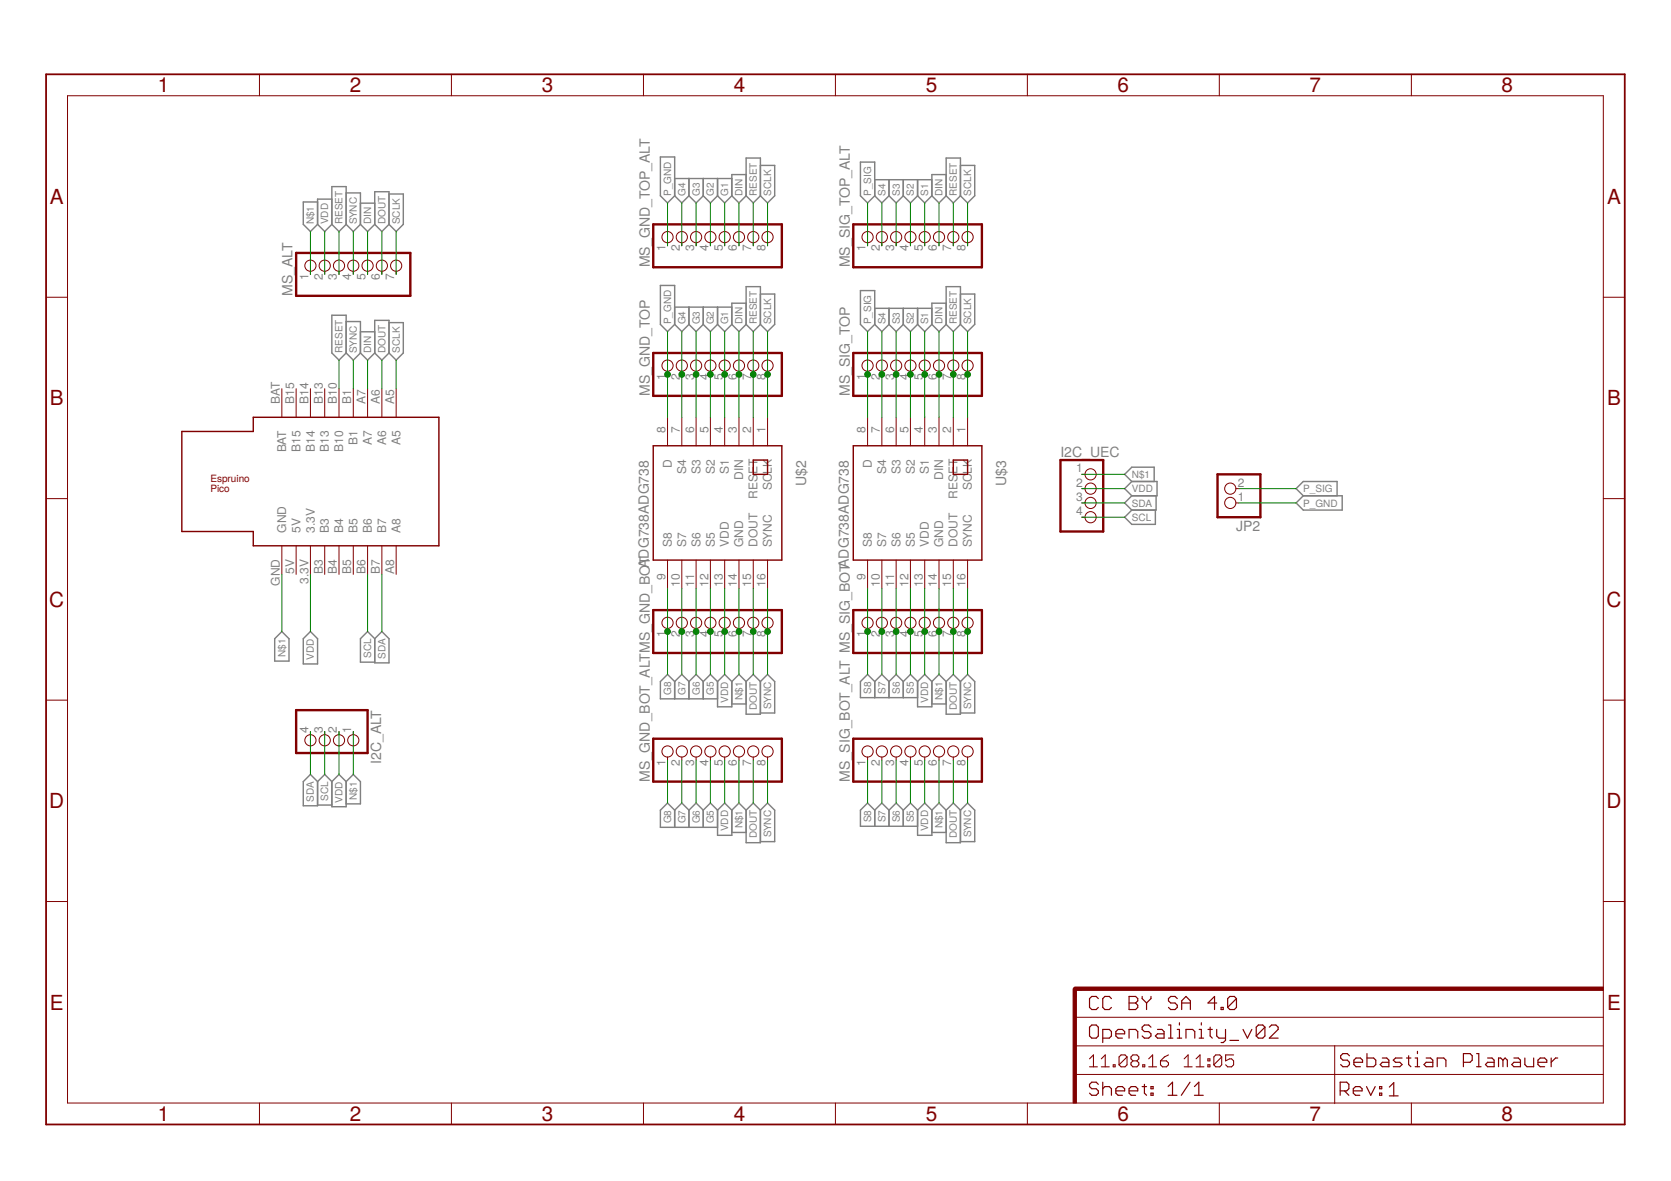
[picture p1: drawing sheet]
<?xml version="1.0" encoding="utf-8"?>
<!DOCTYPE eagle SYSTEM "eagle.dtd">
<!--
CNAME: CC BY SA 4.0
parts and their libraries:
SparkFun-Aesthetics: Licensing: Creative Commons ShareAlike 4.0 International - https://creativecommons.org/licenses/by-sa/4.0
-->
<eagle version="7.5.0">
<drawing>
<settings>
<setting alwaysvectorfont="no"/>
<setting verticaltext="up"/>
</settings>
<grid distance="0.1" unitdist="inch" unit="inch" style="lines" multiple="1" display="no" altdistance="0.01" altunitdist="inch" altunit="inch"/>
<schematic xreflabel="%F%N/%S.%C%R" xrefpart="/%S.%C%R">
<libraries>
<library name="espruino_pico">
<symbols>
<symbol name="ESPRUINO_PICO_0.1">
<pin name="BAT" x="-12.7" y="17.78" length="middle" rot="R270"/>
<pin name="B15" x="-10.16" y="17.78" length="middle" rot="R270"/>
<pin name="B14" x="-7.62" y="17.78" length="middle" rot="R270"/>
<pin name="B13" x="-5.08" y="17.78" length="middle" rot="R270"/>
<pin name="B10" x="-2.54" y="17.78" length="middle" rot="R270"/>
<pin name="B1" x="0" y="17.78" length="middle" rot="R270"/>
<pin name="A7" x="2.54" y="17.78" length="middle" rot="R270"/>
<pin name="A6" x="5.08" y="17.78" length="middle" rot="R270"/>
<pin name="A5" x="7.62" y="17.78" length="middle" rot="R270"/>
<pin name="A8" x="7.62" y="-15.24" length="middle" rot="R90"/>
<pin name="B7" x="5.08" y="-15.24" length="middle" rot="R90"/>
<pin name="B6" x="2.54" y="-15.24" length="middle" rot="R90"/>
<pin name="B5" x="0" y="-15.24" length="middle" rot="R90"/>
<pin name="B4" x="-2.54" y="-15.24" length="middle" rot="R90"/>
<pin name="B3" x="-5.08" y="-15.24" length="middle" rot="R90"/>
<pin name="3.3V" x="-7.62" y="-15.24" length="middle" rot="R90"/>
<pin name="5V" x="-10.16" y="-15.24" length="middle" rot="R90"/>
<pin name="GND" x="-12.7" y="-15.24" length="middle" rot="R90"/>
<wire x1="-17.78" y1="12.7" x2="15.24" y2="12.7" width="0.254" layer="94"/>
<wire x1="15.24" y1="12.7" x2="15.24" y2="-10.16" width="0.254" layer="94"/>
<wire x1="15.24" y1="-10.16" x2="-17.78" y2="-10.16" width="0.254" layer="94"/>
<wire x1="-17.78" y1="-10.16" x2="-17.78" y2="-7.62" width="0.254" layer="94"/>
<wire x1="-17.78" y1="-7.62" x2="-30.48" y2="-7.62" width="0.254" layer="94"/>
<wire x1="-30.48" y1="-7.62" x2="-30.48" y2="10.16" width="0.254" layer="94"/>
<wire x1="-30.48" y1="10.16" x2="-17.78" y2="10.16" width="0.254" layer="94"/>
<wire x1="-17.78" y1="10.16" x2="-17.78" y2="12.7" width="0.254" layer="94"/>
<text x="-25.4" y="2.54" size="1.27" layer="94" rot="MR180">Espruino
Pico</text>
</symbol>
</symbols>
<devicesets>
<deviceset name="ESPRUINO_PICO_0.1">
<gates>
<gate name="G$1" symbol="ESPRUINO_PICO_0.1" x="0" y="-2.54"/>
</gates>
<devices>
<device name="" package="ESPRUINO_PICO_0.1">
<connects>
<connect gate="G$1" pin="3.3V" pad="3.3V"/>
<connect gate="G$1" pin="5V" pad="5V"/>
<connect gate="G$1" pin="A5" pad="A5"/>
<connect gate="G$1" pin="A6" pad="A6"/>
<connect gate="G$1" pin="A7" pad="A7"/>
<connect gate="G$1" pin="A8" pad="A8"/>
<connect gate="G$1" pin="B1" pad="B1"/>
<connect gate="G$1" pin="B10" pad="B10"/>
<connect gate="G$1" pin="B13" pad="B13"/>
<connect gate="G$1" pin="B14" pad="B14"/>
<connect gate="G$1" pin="B15" pad="B15"/>
<connect gate="G$1" pin="B3" pad="B3"/>
<connect gate="G$1" pin="B4" pad="B4"/>
<connect gate="G$1" pin="B5" pad="B5"/>
<connect gate="G$1" pin="B6" pad="B6"/>
<connect gate="G$1" pin="B7" pad="B7"/>
<connect gate="G$1" pin="BAT" pad="BAT"/>
<connect gate="G$1" pin="GND" pad="GND"/>
</connects>
<technologies>
<technology name=""/>
</technologies>
</device>
</devices>
</deviceset>
</devicesets>
</library>
<library name="SparkFun-Aesthetics">
<symbols>
<symbol name="FR-A4L">
<rectangle x1="178.7652" y1="0" x2="179.3748" y2="20.32" layer="94"/>
<rectangle x1="225.7552" y1="-26.67" x2="226.3648" y2="67.31" layer="94" rot="R90"/>
<wire x1="225.29" y1="-0.1" x2="225.29" y2="5.08" width="0.1016" layer="94"/>
<wire x1="225.29" y1="5.08" x2="273.05" y2="5.08" width="0.1016" layer="94"/>
<wire x1="225.29" y1="5.08" x2="179.07" y2="5.08" width="0.1016" layer="94"/>
<wire x1="179.07" y1="10.16" x2="225.29" y2="10.16" width="0.1016" layer="94"/>
<wire x1="225.29" y1="10.16" x2="273.05" y2="10.16" width="0.1016" layer="94"/>
<wire x1="179.07" y1="15.24" x2="273.05" y2="15.24" width="0.1016" layer="94"/>
<wire x1="225.29" y1="5.08" x2="225.29" y2="10.16" width="0.1016" layer="94"/>
<wire x1="179.07" y1="19.05" x2="179.07" y2="20.32" width="0.6096" layer="94"/>
<wire x1="179.07" y1="20.32" x2="180.34" y2="20.32" width="0.6096" layer="94"/>
<text x="181.61" y="11.43" size="2.54" layer="94" font="vector">&gt;DRAWING_NAME</text>
<text x="181.61" y="6.35" size="2.286" layer="94" font="vector">&gt;LAST_DATE_TIME</text>
<text x="195.58" y="1.27" size="2.54" layer="94" font="vector">&gt;SHEET</text>
<text x="181.61" y="1.27" size="2.54" layer="94" font="vector">Sheet:</text>
<text x="181.61" y="16.51" size="2.54" layer="94" font="vector">&gt;CNAME</text>
<text x="226.16" y="1.27" size="2.54" layer="94" font="vector">Rev:</text>
<text x="226.26" y="6.35" size="2.54" layer="94" font="vector">&gt;DESIGNER</text>
<text x="234.92" y="1.17" size="2.54" layer="94" font="vector">&gt;CREVISION</text>
<frame x1="-3.81" y1="-3.81" x2="276.86" y2="182.88" columns="8" rows="5" layer="94"/>
</symbol>
</symbols>
<devicesets>
<deviceset name="FRAME-A4L" prefix="FRAME">
<gates>
<gate name="G$1" symbol="FR-A4L" x="0" y="0"/>
</gates>
<devices>
<device name="">
<technologies>
<technology name=""/>
</technologies>
</device>
</devices>
</deviceset>
</devicesets>
</library>
<library name="pinhead">
<symbols>
<symbol name="PINHD8">
<wire x1="-6.35" y1="-10.16" x2="1.27" y2="-10.16" width="0.4064" layer="94"/>
<wire x1="1.27" y1="-10.16" x2="1.27" y2="12.7" width="0.4064" layer="94"/>
<wire x1="1.27" y1="12.7" x2="-6.35" y2="12.7" width="0.4064" layer="94"/>
<wire x1="-6.35" y1="12.7" x2="-6.35" y2="-10.16" width="0.4064" layer="94"/>
<text x="-6.35" y="13.335" size="1.778" layer="95">&gt;NAME</text>
<text x="-6.35" y="-12.7" size="1.778" layer="96">&gt;VALUE</text>
<pin name="1" x="-2.54" y="10.16" visible="pad" length="short" direction="pas" function="dot"/>
<pin name="2" x="-2.54" y="7.62" visible="pad" length="short" direction="pas" function="dot"/>
<pin name="3" x="-2.54" y="5.08" visible="pad" length="short" direction="pas" function="dot"/>
<pin name="4" x="-2.54" y="2.54" visible="pad" length="short" direction="pas" function="dot"/>
<pin name="5" x="-2.54" y="0" visible="pad" length="short" direction="pas" function="dot"/>
<pin name="6" x="-2.54" y="-2.54" visible="pad" length="short" direction="pas" function="dot"/>
<pin name="7" x="-2.54" y="-5.08" visible="pad" length="short" direction="pas" function="dot"/>
<pin name="8" x="-2.54" y="-7.62" visible="pad" length="short" direction="pas" function="dot"/>
</symbol>
<symbol name="PINHD4">
<wire x1="-6.35" y1="-5.08" x2="1.27" y2="-5.08" width="0.4064" layer="94"/>
<wire x1="1.27" y1="-5.08" x2="1.27" y2="7.62" width="0.4064" layer="94"/>
<wire x1="1.27" y1="7.62" x2="-6.35" y2="7.62" width="0.4064" layer="94"/>
<wire x1="-6.35" y1="7.62" x2="-6.35" y2="-5.08" width="0.4064" layer="94"/>
<text x="-6.35" y="8.255" size="1.778" layer="95">&gt;NAME</text>
<text x="-6.35" y="-7.62" size="1.778" layer="96">&gt;VALUE</text>
<pin name="1" x="-2.54" y="5.08" visible="pad" length="short" direction="pas" function="dot"/>
<pin name="2" x="-2.54" y="2.54" visible="pad" length="short" direction="pas" function="dot"/>
<pin name="3" x="-2.54" y="0" visible="pad" length="short" direction="pas" function="dot"/>
<pin name="4" x="-2.54" y="-2.54" visible="pad" length="short" direction="pas" function="dot"/>
</symbol>
<symbol name="PINHD7">
<wire x1="-6.35" y1="-10.16" x2="1.27" y2="-10.16" width="0.4064" layer="94"/>
<wire x1="1.27" y1="-10.16" x2="1.27" y2="10.16" width="0.4064" layer="94"/>
<wire x1="1.27" y1="10.16" x2="-6.35" y2="10.16" width="0.4064" layer="94"/>
<wire x1="-6.35" y1="10.16" x2="-6.35" y2="-10.16" width="0.4064" layer="94"/>
<text x="-6.35" y="10.795" size="1.778" layer="95">&gt;NAME</text>
<text x="-6.35" y="-12.7" size="1.778" layer="96">&gt;VALUE</text>
<pin name="1" x="-2.54" y="7.62" visible="pad" length="short" direction="pas" function="dot"/>
<pin name="2" x="-2.54" y="5.08" visible="pad" length="short" direction="pas" function="dot"/>
<pin name="3" x="-2.54" y="2.54" visible="pad" length="short" direction="pas" function="dot"/>
<pin name="4" x="-2.54" y="0" visible="pad" length="short" direction="pas" function="dot"/>
<pin name="5" x="-2.54" y="-2.54" visible="pad" length="short" direction="pas" function="dot"/>
<pin name="6" x="-2.54" y="-5.08" visible="pad" length="short" direction="pas" function="dot"/>
<pin name="7" x="-2.54" y="-7.62" visible="pad" length="short" direction="pas" function="dot"/>
</symbol>
<symbol name="PINHD2">
<wire x1="-6.35" y1="-2.54" x2="1.27" y2="-2.54" width="0.4064" layer="94"/>
<wire x1="1.27" y1="-2.54" x2="1.27" y2="5.08" width="0.4064" layer="94"/>
<wire x1="1.27" y1="5.08" x2="-6.35" y2="5.08" width="0.4064" layer="94"/>
<wire x1="-6.35" y1="5.08" x2="-6.35" y2="-2.54" width="0.4064" layer="94"/>
<text x="-6.35" y="5.715" size="1.778" layer="95">&gt;NAME</text>
<text x="-6.35" y="-5.08" size="1.778" layer="96">&gt;VALUE</text>
<pin name="1" x="-2.54" y="2.54" visible="pad" length="short" direction="pas" function="dot"/>
<pin name="2" x="-2.54" y="0" visible="pad" length="short" direction="pas" function="dot"/>
</symbol>
</symbols>
<devicesets>
<deviceset name="PINHD-1X8" prefix="JP" uservalue="yes">
<gates>
<gate name="A" symbol="PINHD8" x="0" y="0"/>
</gates>
<devices>
<device name="" package="1X08">
<connects>
<connect gate="A" pin="1" pad="1"/>
<connect gate="A" pin="2" pad="2"/>
<connect gate="A" pin="3" pad="3"/>
<connect gate="A" pin="4" pad="4"/>
<connect gate="A" pin="5" pad="5"/>
<connect gate="A" pin="6" pad="6"/>
<connect gate="A" pin="7" pad="7"/>
<connect gate="A" pin="8" pad="8"/>
</connects>
<technologies>
<technology name=""/>
</technologies>
</device>
<device name="/90" package="1X08/90">
<connects>
<connect gate="A" pin="1" pad="1"/>
<connect gate="A" pin="2" pad="2"/>
<connect gate="A" pin="3" pad="3"/>
<connect gate="A" pin="4" pad="4"/>
<connect gate="A" pin="5" pad="5"/>
<connect gate="A" pin="6" pad="6"/>
<connect gate="A" pin="7" pad="7"/>
<connect gate="A" pin="8" pad="8"/>
</connects>
<technologies>
<technology name=""/>
</technologies>
</device>
</devices>
</deviceset>
<deviceset name="PINHD-1X4" prefix="JP" uservalue="yes">
<gates>
<gate name="A" symbol="PINHD4" x="0" y="0"/>
</gates>
<devices>
<device name="" package="1X04">
<connects>
<connect gate="A" pin="1" pad="1"/>
<connect gate="A" pin="2" pad="2"/>
<connect gate="A" pin="3" pad="3"/>
<connect gate="A" pin="4" pad="4"/>
</connects>
<technologies>
<technology name=""/>
</technologies>
</device>
<device name="/90" package="1X04/90">
<connects>
<connect gate="A" pin="1" pad="1"/>
<connect gate="A" pin="2" pad="2"/>
<connect gate="A" pin="3" pad="3"/>
<connect gate="A" pin="4" pad="4"/>
</connects>
<technologies>
<technology name=""/>
</technologies>
</device>
</devices>
</deviceset>
<deviceset name="PINHD-1X7" prefix="JP" uservalue="yes">
<gates>
<gate name="A" symbol="PINHD7" x="0" y="0"/>
</gates>
<devices>
<device name="" package="1X07">
<connects>
<connect gate="A" pin="1" pad="1"/>
<connect gate="A" pin="2" pad="2"/>
<connect gate="A" pin="3" pad="3"/>
<connect gate="A" pin="4" pad="4"/>
<connect gate="A" pin="5" pad="5"/>
<connect gate="A" pin="6" pad="6"/>
<connect gate="A" pin="7" pad="7"/>
</connects>
<technologies>
<technology name=""/>
</technologies>
</device>
<device name="/90" package="1X07/90">
<connects>
<connect gate="A" pin="1" pad="1"/>
<connect gate="A" pin="2" pad="2"/>
<connect gate="A" pin="3" pad="3"/>
<connect gate="A" pin="4" pad="4"/>
<connect gate="A" pin="5" pad="5"/>
<connect gate="A" pin="6" pad="6"/>
<connect gate="A" pin="7" pad="7"/>
</connects>
<technologies>
<technology name=""/>
</technologies>
</device>
</devices>
</deviceset>
<deviceset name="PINHD-1X2" prefix="JP" uservalue="yes">
<gates>
<gate name="G$1" symbol="PINHD2" x="0" y="0"/>
</gates>
<devices>
<device name="" package="1X02">
<connects>
<connect gate="G$1" pin="1" pad="1"/>
<connect gate="G$1" pin="2" pad="2"/>
</connects>
<technologies>
<technology name=""/>
</technologies>
</device>
<device name="/90" package="1X02/90">
<connects>
<connect gate="G$1" pin="1" pad="1"/>
<connect gate="G$1" pin="2" pad="2"/>
</connects>
<technologies>
<technology name=""/>
</technologies>
</device>
</devices>
</deviceset>
</devicesets>
</library>
<library name="ADG738">
<symbols>
<symbol name="ADG738">
<wire x1="-10.16" y1="-12.7" x2="-10.16" y2="10.16" width="0.254" layer="94"/>
<wire x1="-10.16" y1="10.16" x2="10.16" y2="10.16" width="0.254" layer="94"/>
<wire x1="10.16" y1="10.16" x2="10.16" y2="-12.7" width="0.254" layer="94"/>
<wire x1="10.16" y1="-12.7" x2="-10.16" y2="-12.7" width="0.254" layer="94"/>
<pin name="S8" x="15.24" y="-10.16" length="middle" rot="R180"/>
<pin name="S7" x="15.24" y="-7.62" length="middle" rot="R180"/>
<pin name="S6" x="15.24" y="-5.08" length="middle" rot="R180"/>
<pin name="S5" x="15.24" y="-2.54" length="middle" rot="R180"/>
<pin name="VDD" x="15.24" y="0" length="middle" rot="R180"/>
<pin name="GND" x="15.24" y="2.54" length="middle" rot="R180"/>
<pin name="DOUT" x="15.24" y="5.08" length="middle" rot="R180"/>
<pin name="D" x="-15.24" y="-10.16" length="middle"/>
<pin name="S4" x="-15.24" y="-7.62" length="middle"/>
<pin name="S3" x="-15.24" y="-5.08" length="middle"/>
<pin name="S2" x="-15.24" y="-2.54" length="middle"/>
<pin name="S1" x="-15.24" y="0" length="middle"/>
<pin name="DIN" x="-15.24" y="2.54" length="middle"/>
<pin name="RESET" x="-15.24" y="5.08" length="middle"/>
<pin name="SCLK" x="-15.24" y="7.62" length="middle"/>
<pin name="SYNC" x="15.24" y="7.62" length="middle" rot="R180"/>
<wire x1="-7.62" y1="7.62" x2="-5.08" y2="7.62" width="0.254" layer="94"/>
<wire x1="-5.08" y1="7.62" x2="-5.08" y2="5.08" width="0.254" layer="94"/>
<wire x1="-5.08" y1="5.08" x2="-7.62" y2="5.08" width="0.254" layer="94"/>
<wire x1="-7.62" y1="5.08" x2="-7.62" y2="7.62" width="0.254" layer="94"/>
<text x="-7.62" y="12.7" size="1.778" layer="95">&gt;NAME</text>
<text x="-7.62" y="-15.24" size="1.778" layer="96">&gt;VALUE</text>
</symbol>
</symbols>
<devicesets>
<deviceset name="ADG738">
<gates>
<gate name="G$1" symbol="ADG738" x="0" y="0"/>
</gates>
<devices>
<device name="ADG738" package="TSSOP16">
<connects>
<connect gate="G$1" pin="D" pad="8"/>
<connect gate="G$1" pin="DIN" pad="3"/>
<connect gate="G$1" pin="DOUT" pad="15"/>
<connect gate="G$1" pin="GND" pad="14"/>
<connect gate="G$1" pin="RESET" pad="2"/>
<connect gate="G$1" pin="S1" pad="4"/>
<connect gate="G$1" pin="S2" pad="5"/>
<connect gate="G$1" pin="S3" pad="6"/>
<connect gate="G$1" pin="S4" pad="7"/>
<connect gate="G$1" pin="S5" pad="12"/>
<connect gate="G$1" pin="S6" pad="11"/>
<connect gate="G$1" pin="S7" pad="10"/>
<connect gate="G$1" pin="S8" pad="9"/>
<connect gate="G$1" pin="SCLK" pad="1"/>
<connect gate="G$1" pin="SYNC" pad="16"/>
<connect gate="G$1" pin="VDD" pad="13"/>
</connects>
<technologies>
<technology name=""/>
</technologies>
</device>
</devices>
</deviceset>
</devicesets>
</library>
</libraries>
<attributes>
</attributes>
<variantdefs>
</variantdefs>
<classes>
<class number="0" name="default" width="0" drill="0">
</class>
</classes>
<parts>
<part name="U$1" library="espruino_pico" deviceset="ESPRUINO_PICO_0.1" device=""/>
<part name="FRAME1" library="SparkFun-Aesthetics" deviceset="FRAME-A4L" device="">
<attribute name="CNAME" value="CC BY SA 4.0"/>
<attribute name="CREVISION" value="1"/>
<attribute name="DESIGNER" value="Sebastian Plamauer"/>
</part>
<part name="MS_GND_BOT" library="pinhead" deviceset="PINHD-1X8" device=""/>
<part name="MS_GND_TOP" library="pinhead" deviceset="PINHD-1X8" device=""/>
<part name="I2C_UEC" library="pinhead" deviceset="PINHD-1X4" device=""/>
<part name="MS_SIG_BOT" library="pinhead" deviceset="PINHD-1X8" device=""/>
<part name="MS_SIG_TOP" library="pinhead" deviceset="PINHD-1X8" device=""/>
<part name="MS_GND_BOT_ALT" library="pinhead" deviceset="PINHD-1X8" device=""/>
<part name="MS_GND_TOP_ALT" library="pinhead" deviceset="PINHD-1X8" device=""/>
<part name="I2C_ALT" library="pinhead" deviceset="PINHD-1X4" device=""/>
<part name="MS_SIG_BOT_ALT" library="pinhead" deviceset="PINHD-1X8" device=""/>
<part name="MS_SIG_TOP_ALT" library="pinhead" deviceset="PINHD-1X8" device=""/>
<part name="MS_ALT" library="pinhead" deviceset="PINHD-1X7" device=""/>
<part name="JP2" library="pinhead" deviceset="PINHD-1X2" device=""/>
<part name="U$2" library="ADG738" deviceset="ADG738" device="ADG738"/>
<part name="U$3" library="ADG738" deviceset="ADG738" device="ADG738"/>
</parts>
<sheets>
<sheet>
<plain>
</plain>
<instances>
<instance part="U$1" gate="G$1" x="50.8" y="109.22"/>
<instance part="FRAME1" gate="G$1" x="0" y="0">
<attribute name="CNAME" x="0" y="0" size="1.778" layer="96" display="off"/>
<attribute name="DESIGNER" x="0" y="0" size="1.778" layer="96" display="off"/>
<attribute name="CREVISION" x="0" y="0" size="1.778" layer="96" display="off"/>
</instance>
<instance part="MS_GND_BOT" gate="A" x="116.84" y="86.36" rot="R90"/>
<instance part="MS_GND_TOP" gate="A" x="116.84" y="132.08" rot="R90"/>
<instance part="I2C_UEC" gate="A" x="182.88" y="106.68"/>
<instance part="MS_SIG_BOT" gate="A" x="152.4" y="86.36" rot="R90"/>
<instance part="MS_SIG_TOP" gate="A" x="152.4" y="132.08" rot="R90"/>
<instance part="MS_GND_BOT_ALT" gate="A" x="116.84" y="63.5" rot="R90"/>
<instance part="MS_GND_TOP_ALT" gate="A" x="116.84" y="154.94" rot="R90"/>
<instance part="I2C_ALT" gate="A" x="45.72" y="63.5" rot="R270"/>
<instance part="MS_SIG_BOT_ALT" gate="A" x="152.4" y="63.5" rot="R90"/>
<instance part="MS_SIG_TOP_ALT" gate="A" x="152.4" y="154.94" rot="R90"/>
<instance part="MS_ALT" gate="A" x="50.8" y="149.86" rot="R90"/>
<instance part="JP2" gate="G$1" x="205.74" y="109.22" rot="R180"/>
<instance part="U$2" gate="G$1" x="116.84" y="106.68" rot="R270"/>
<instance part="U$3" gate="G$1" x="152.4" y="106.68" rot="R270"/>
</instances>
<busses>
</busses>
<nets>
<net name="SCLK" class="0">
<segment>
<pinref part="MS_GND_TOP" gate="A" pin="8"/>
<wire x1="124.46" y1="129.54" x2="124.46" y2="137.16" width="0.1524" layer="91"/>
<label x="124.46" y="137.16" size="1.27" layer="95" rot="R90" xref="yes"/>
<pinref part="U$2" gate="G$1" pin="SCLK"/>
<wire x1="124.46" y1="121.92" x2="124.46" y2="129.54" width="0.1524" layer="91"/>
<junction x="124.46" y="129.54"/>
</segment>
<segment>
<pinref part="MS_SIG_TOP" gate="A" pin="8"/>
<wire x1="160.02" y1="129.54" x2="160.02" y2="137.16" width="0.1524" layer="91"/>
<label x="160.02" y="137.16" size="1.27" layer="95" rot="R90" xref="yes"/>
<pinref part="U$3" gate="G$1" pin="SCLK"/>
<wire x1="160.02" y1="121.92" x2="160.02" y2="129.54" width="0.1524" layer="91"/>
<junction x="160.02" y="129.54"/>
</segment>
<segment>
<pinref part="U$1" gate="G$1" pin="A5"/>
<wire x1="58.42" y1="127" x2="58.42" y2="132.08" width="0.1524" layer="91"/>
<label x="58.42" y="132.08" size="1.27" layer="95" rot="R90" xref="yes"/>
</segment>
<segment>
<pinref part="MS_GND_TOP_ALT" gate="A" pin="8"/>
<wire x1="124.46" y1="152.4" x2="124.46" y2="160.02" width="0.1524" layer="91"/>
<label x="124.46" y="160.02" size="1.27" layer="95" rot="R90" xref="yes"/>
</segment>
<segment>
<pinref part="MS_SIG_TOP_ALT" gate="A" pin="8"/>
<wire x1="160.02" y1="152.4" x2="160.02" y2="160.02" width="0.1524" layer="91"/>
<label x="160.02" y="160.02" size="1.27" layer="95" rot="R90" xref="yes"/>
</segment>
<segment>
<pinref part="MS_ALT" gate="A" pin="7"/>
<wire x1="58.42" y1="147.32" x2="58.42" y2="154.94" width="0.1524" layer="91"/>
<label x="58.42" y="154.94" size="1.27" layer="95" rot="R90" xref="yes"/>
</segment>
</net>
<net name="RESET" class="0">
<segment>
<pinref part="MS_GND_TOP" gate="A" pin="7"/>
<wire x1="121.92" y1="129.54" x2="121.92" y2="137.16" width="0.1524" layer="91"/>
<label x="121.92" y="137.16" size="1.27" layer="95" rot="R90" xref="yes"/>
<pinref part="U$2" gate="G$1" pin="RESET"/>
<wire x1="121.92" y1="121.92" x2="121.92" y2="129.54" width="0.1524" layer="91"/>
<junction x="121.92" y="129.54"/>
</segment>
<segment>
<pinref part="MS_SIG_TOP" gate="A" pin="7"/>
<wire x1="157.48" y1="129.54" x2="157.48" y2="137.16" width="0.1524" layer="91"/>
<label x="157.48" y="137.16" size="1.27" layer="95" rot="R90" xref="yes"/>
<pinref part="U$3" gate="G$1" pin="RESET"/>
<wire x1="157.48" y1="121.92" x2="157.48" y2="129.54" width="0.1524" layer="91"/>
<junction x="157.48" y="129.54"/>
</segment>
<segment>
<pinref part="U$1" gate="G$1" pin="B10"/>
<wire x1="48.26" y1="127" x2="48.26" y2="132.08" width="0.1524" layer="91"/>
<label x="48.26" y="132.08" size="1.27" layer="95" rot="R90" xref="yes"/>
</segment>
<segment>
<pinref part="MS_GND_TOP_ALT" gate="A" pin="7"/>
<wire x1="121.92" y1="152.4" x2="121.92" y2="160.02" width="0.1524" layer="91"/>
<label x="121.92" y="160.02" size="1.27" layer="95" rot="R90" xref="yes"/>
</segment>
<segment>
<pinref part="MS_SIG_TOP_ALT" gate="A" pin="7"/>
<wire x1="157.48" y1="152.4" x2="157.48" y2="160.02" width="0.1524" layer="91"/>
<label x="157.48" y="160.02" size="1.27" layer="95" rot="R90" xref="yes"/>
</segment>
<segment>
<pinref part="MS_ALT" gate="A" pin="3"/>
<wire x1="48.26" y1="147.32" x2="48.26" y2="154.94" width="0.1524" layer="91"/>
<label x="48.26" y="154.94" size="1.27" layer="95" rot="R90" xref="yes"/>
</segment>
</net>
<net name="DIN" class="0">
<segment>
<pinref part="MS_GND_TOP" gate="A" pin="6"/>
<wire x1="119.38" y1="129.54" x2="119.38" y2="137.16" width="0.1524" layer="91"/>
<label x="119.38" y="137.16" size="1.27" layer="95" rot="R90" xref="yes"/>
<pinref part="U$2" gate="G$1" pin="DIN"/>
<wire x1="119.38" y1="121.92" x2="119.38" y2="129.54" width="0.1524" layer="91"/>
<junction x="119.38" y="129.54"/>
</segment>
<segment>
<pinref part="MS_SIG_TOP" gate="A" pin="6"/>
<wire x1="154.94" y1="129.54" x2="154.94" y2="137.16" width="0.1524" layer="91"/>
<label x="154.94" y="137.16" size="1.27" layer="95" rot="R90" xref="yes"/>
<pinref part="U$3" gate="G$1" pin="DIN"/>
<wire x1="154.94" y1="121.92" x2="154.94" y2="129.54" width="0.1524" layer="91"/>
<junction x="154.94" y="129.54"/>
</segment>
<segment>
<pinref part="U$1" gate="G$1" pin="A7"/>
<wire x1="53.34" y1="127" x2="53.34" y2="132.08" width="0.1524" layer="91"/>
<label x="53.34" y="132.08" size="1.27" layer="95" rot="R90" xref="yes"/>
</segment>
<segment>
<pinref part="MS_GND_TOP_ALT" gate="A" pin="6"/>
<wire x1="119.38" y1="152.4" x2="119.38" y2="160.02" width="0.1524" layer="91"/>
<label x="119.38" y="160.02" size="1.27" layer="95" rot="R90" xref="yes"/>
</segment>
<segment>
<pinref part="MS_SIG_TOP_ALT" gate="A" pin="6"/>
<wire x1="154.94" y1="152.4" x2="154.94" y2="160.02" width="0.1524" layer="91"/>
<label x="154.94" y="160.02" size="1.27" layer="95" rot="R90" xref="yes"/>
</segment>
<segment>
<pinref part="MS_ALT" gate="A" pin="5"/>
<wire x1="53.34" y1="147.32" x2="53.34" y2="154.94" width="0.1524" layer="91"/>
<label x="53.34" y="154.94" size="1.27" layer="95" rot="R90" xref="yes"/>
</segment>
</net>
<net name="S1" class="0">
<segment>
<pinref part="MS_SIG_TOP" gate="A" pin="5"/>
<wire x1="152.4" y1="129.54" x2="152.4" y2="137.16" width="0.1524" layer="91"/>
<label x="152.4" y="137.16" size="1.27" layer="95" rot="R90" xref="yes"/>
<pinref part="U$3" gate="G$1" pin="S1"/>
<wire x1="152.4" y1="121.92" x2="152.4" y2="129.54" width="0.1524" layer="91"/>
<junction x="152.4" y="129.54"/>
</segment>
<segment>
<pinref part="MS_SIG_TOP_ALT" gate="A" pin="5"/>
<wire x1="152.4" y1="152.4" x2="152.4" y2="160.02" width="0.1524" layer="91"/>
<label x="152.4" y="160.02" size="1.27" layer="95" rot="R90" xref="yes"/>
</segment>
</net>
<net name="S2" class="0">
<segment>
<pinref part="MS_SIG_TOP" gate="A" pin="4"/>
<wire x1="149.86" y1="129.54" x2="149.86" y2="137.16" width="0.1524" layer="91"/>
<label x="149.86" y="137.16" size="1.27" layer="95" rot="R90" xref="yes"/>
<pinref part="U$3" gate="G$1" pin="S2"/>
<wire x1="149.86" y1="121.92" x2="149.86" y2="129.54" width="0.1524" layer="91"/>
<junction x="149.86" y="129.54"/>
</segment>
<segment>
<pinref part="MS_SIG_TOP_ALT" gate="A" pin="4"/>
<wire x1="149.86" y1="152.4" x2="149.86" y2="160.02" width="0.1524" layer="91"/>
<label x="149.86" y="160.02" size="1.27" layer="95" rot="R90" xref="yes"/>
</segment>
</net>
<net name="S3" class="0">
<segment>
<pinref part="MS_SIG_TOP" gate="A" pin="3"/>
<wire x1="147.32" y1="129.54" x2="147.32" y2="137.16" width="0.1524" layer="91"/>
<label x="147.32" y="137.16" size="1.27" layer="95" rot="R90" xref="yes"/>
<pinref part="U$3" gate="G$1" pin="S3"/>
<wire x1="147.32" y1="121.92" x2="147.32" y2="129.54" width="0.1524" layer="91"/>
<junction x="147.32" y="129.54"/>
</segment>
<segment>
<pinref part="MS_SIG_TOP_ALT" gate="A" pin="3"/>
<wire x1="147.32" y1="152.4" x2="147.32" y2="160.02" width="0.1524" layer="91"/>
<label x="147.32" y="160.02" size="1.27" layer="95" rot="R90" xref="yes"/>
</segment>
</net>
<net name="S4" class="0">
<segment>
<pinref part="MS_SIG_TOP" gate="A" pin="2"/>
<wire x1="144.78" y1="129.54" x2="144.78" y2="137.16" width="0.1524" layer="91"/>
<label x="144.78" y="137.16" size="1.27" layer="95" rot="R90" xref="yes"/>
<pinref part="U$3" gate="G$1" pin="S4"/>
<wire x1="144.78" y1="121.92" x2="144.78" y2="129.54" width="0.1524" layer="91"/>
<junction x="144.78" y="129.54"/>
</segment>
<segment>
<pinref part="MS_SIG_TOP_ALT" gate="A" pin="2"/>
<wire x1="144.78" y1="152.4" x2="144.78" y2="160.02" width="0.1524" layer="91"/>
<label x="144.78" y="160.02" size="1.27" layer="95" rot="R90" xref="yes"/>
</segment>
</net>
<net name="S8" class="0">
<segment>
<pinref part="MS_SIG_BOT" gate="A" pin="1"/>
<wire x1="142.24" y1="83.82" x2="142.24" y2="76.2" width="0.1524" layer="91"/>
<label x="142.24" y="76.2" size="1.27" layer="95" rot="R270" xref="yes"/>
<pinref part="U$3" gate="G$1" pin="S8"/>
<wire x1="142.24" y1="83.82" x2="142.24" y2="91.44" width="0.1524" layer="91"/>
<junction x="142.24" y="83.82"/>
</segment>
<segment>
<pinref part="MS_SIG_BOT_ALT" gate="A" pin="1"/>
<wire x1="142.24" y1="60.96" x2="142.24" y2="53.34" width="0.1524" layer="91"/>
<label x="142.24" y="53.34" size="1.27" layer="95" rot="R270" xref="yes"/>
</segment>
</net>
<net name="S7" class="0">
<segment>
<pinref part="MS_SIG_BOT" gate="A" pin="2"/>
<wire x1="144.78" y1="83.82" x2="144.78" y2="76.2" width="0.1524" layer="91"/>
<label x="144.78" y="76.2" size="1.27" layer="95" rot="R270" xref="yes"/>
<pinref part="U$3" gate="G$1" pin="S7"/>
<wire x1="144.78" y1="91.44" x2="144.78" y2="83.82" width="0.1524" layer="91"/>
<junction x="144.78" y="83.82"/>
</segment>
<segment>
<pinref part="MS_SIG_BOT_ALT" gate="A" pin="2"/>
<wire x1="144.78" y1="60.96" x2="144.78" y2="53.34" width="0.1524" layer="91"/>
<label x="144.78" y="53.34" size="1.27" layer="95" rot="R270" xref="yes"/>
</segment>
</net>
<net name="S6" class="0">
<segment>
<pinref part="MS_SIG_BOT" gate="A" pin="3"/>
<wire x1="147.32" y1="83.82" x2="147.32" y2="76.2" width="0.1524" layer="91"/>
<label x="147.32" y="76.2" size="1.27" layer="95" rot="R270" xref="yes"/>
<pinref part="U$3" gate="G$1" pin="S6"/>
<wire x1="147.32" y1="83.82" x2="147.32" y2="91.44" width="0.1524" layer="91"/>
<junction x="147.32" y="83.82"/>
</segment>
<segment>
<pinref part="MS_SIG_BOT_ALT" gate="A" pin="3"/>
<wire x1="147.32" y1="60.96" x2="147.32" y2="53.34" width="0.1524" layer="91"/>
<label x="147.32" y="53.34" size="1.27" layer="95" rot="R270" xref="yes"/>
</segment>
</net>
<net name="DOUT" class="0">
<segment>
<pinref part="MS_GND_BOT" gate="A" pin="7"/>
<wire x1="121.92" y1="83.82" x2="121.92" y2="76.2" width="0.1524" layer="91"/>
<label x="121.92" y="76.2" size="1.27" layer="95" rot="R270" xref="yes"/>
<pinref part="U$2" gate="G$1" pin="DOUT"/>
<wire x1="121.92" y1="83.82" x2="121.92" y2="91.44" width="0.1524" layer="91"/>
<junction x="121.92" y="83.82"/>
</segment>
<segment>
<pinref part="MS_SIG_BOT" gate="A" pin="7"/>
<wire x1="157.48" y1="83.82" x2="157.48" y2="76.2" width="0.1524" layer="91"/>
<label x="157.48" y="76.2" size="1.27" layer="95" rot="R270" xref="yes"/>
<pinref part="U$3" gate="G$1" pin="DOUT"/>
<wire x1="157.48" y1="83.82" x2="157.48" y2="91.44" width="0.1524" layer="91"/>
<junction x="157.48" y="83.82"/>
</segment>
<segment>
<pinref part="U$1" gate="G$1" pin="A6"/>
<wire x1="55.88" y1="127" x2="55.88" y2="132.08" width="0.1524" layer="91"/>
<label x="55.88" y="132.08" size="1.27" layer="95" rot="R90" xref="yes"/>
</segment>
<segment>
<pinref part="MS_GND_BOT_ALT" gate="A" pin="7"/>
<wire x1="121.92" y1="60.96" x2="121.92" y2="53.34" width="0.1524" layer="91"/>
<label x="121.92" y="53.34" size="1.27" layer="95" rot="R270" xref="yes"/>
</segment>
<segment>
<pinref part="MS_SIG_BOT_ALT" gate="A" pin="7"/>
<wire x1="157.48" y1="60.96" x2="157.48" y2="53.34" width="0.1524" layer="91"/>
<label x="157.48" y="53.34" size="1.27" layer="95" rot="R270" xref="yes"/>
</segment>
<segment>
<pinref part="MS_ALT" gate="A" pin="6"/>
<wire x1="55.88" y1="147.32" x2="55.88" y2="154.94" width="0.1524" layer="91"/>
<label x="55.88" y="154.94" size="1.27" layer="95" rot="R90" xref="yes"/>
</segment>
</net>
<net name="SYNC" class="0">
<segment>
<pinref part="MS_GND_BOT" gate="A" pin="8"/>
<wire x1="124.46" y1="83.82" x2="124.46" y2="76.2" width="0.1524" layer="91"/>
<label x="124.46" y="76.2" size="1.27" layer="95" rot="R270" xref="yes"/>
<pinref part="U$2" gate="G$1" pin="SYNC"/>
<wire x1="124.46" y1="91.44" x2="124.46" y2="83.82" width="0.1524" layer="91"/>
<junction x="124.46" y="83.82"/>
</segment>
<segment>
<pinref part="MS_SIG_BOT" gate="A" pin="8"/>
<wire x1="160.02" y1="83.82" x2="160.02" y2="76.2" width="0.1524" layer="91"/>
<label x="160.02" y="76.2" size="1.27" layer="95" rot="R270" xref="yes"/>
<pinref part="U$3" gate="G$1" pin="SYNC"/>
<wire x1="160.02" y1="91.44" x2="160.02" y2="83.82" width="0.1524" layer="91"/>
<junction x="160.02" y="83.82"/>
</segment>
<segment>
<pinref part="U$1" gate="G$1" pin="B1"/>
<wire x1="50.8" y1="127" x2="50.8" y2="132.08" width="0.1524" layer="91"/>
<label x="50.8" y="132.08" size="1.27" layer="95" rot="R90" xref="yes"/>
</segment>
<segment>
<pinref part="MS_GND_BOT_ALT" gate="A" pin="8"/>
<wire x1="124.46" y1="60.96" x2="124.46" y2="53.34" width="0.1524" layer="91"/>
<label x="124.46" y="53.34" size="1.27" layer="95" rot="R270" xref="yes"/>
</segment>
<segment>
<pinref part="MS_SIG_BOT_ALT" gate="A" pin="8"/>
<wire x1="160.02" y1="60.96" x2="160.02" y2="53.34" width="0.1524" layer="91"/>
<label x="160.02" y="53.34" size="1.27" layer="95" rot="R270" xref="yes"/>
</segment>
<segment>
<pinref part="MS_ALT" gate="A" pin="4"/>
<wire x1="50.8" y1="147.32" x2="50.8" y2="154.94" width="0.1524" layer="91"/>
<label x="50.8" y="154.94" size="1.27" layer="95" rot="R90" xref="yes"/>
</segment>
</net>
<net name="SCL" class="0">
<segment>
<pinref part="U$1" gate="G$1" pin="B6"/>
<wire x1="53.34" y1="93.98" x2="53.34" y2="83.82" width="0.1524" layer="91"/>
<label x="53.34" y="83.82" size="1.27" layer="95" rot="R270" xref="yes"/>
</segment>
<segment>
<pinref part="I2C_UEC" gate="A" pin="4"/>
<wire x1="180.34" y1="104.14" x2="187.96" y2="104.14" width="0.1524" layer="91"/>
<label x="187.96" y="104.14" size="1.27" layer="95" xref="yes"/>
</segment>
<segment>
<pinref part="I2C_ALT" gate="A" pin="3"/>
<wire x1="45.72" y1="66.04" x2="45.72" y2="58.42" width="0.1524" layer="91"/>
<label x="45.72" y="58.42" size="1.27" layer="95" rot="R270" xref="yes"/>
</segment>
</net>
<net name="SDA" class="0">
<segment>
<pinref part="U$1" gate="G$1" pin="B7"/>
<wire x1="55.88" y1="93.98" x2="55.88" y2="83.82" width="0.1524" layer="91"/>
<label x="55.88" y="83.82" size="1.27" layer="95" rot="R270" xref="yes"/>
</segment>
<segment>
<pinref part="I2C_UEC" gate="A" pin="3"/>
<wire x1="180.34" y1="106.68" x2="187.96" y2="106.68" width="0.1524" layer="91"/>
<label x="187.96" y="106.68" size="1.27" layer="95" xref="yes"/>
</segment>
<segment>
<pinref part="I2C_ALT" gate="A" pin="4"/>
<wire x1="43.18" y1="66.04" x2="43.18" y2="58.42" width="0.1524" layer="91"/>
<label x="43.18" y="58.42" size="1.27" layer="95" rot="R270" xref="yes"/>
</segment>
</net>
<net name="S5" class="0">
<segment>
<pinref part="MS_SIG_BOT" gate="A" pin="4"/>
<wire x1="149.86" y1="83.82" x2="149.86" y2="76.2" width="0.1524" layer="91"/>
<label x="149.86" y="76.2" size="1.27" layer="95" rot="R270" xref="yes"/>
<pinref part="U$3" gate="G$1" pin="S5"/>
<wire x1="149.86" y1="91.44" x2="149.86" y2="83.82" width="0.1524" layer="91"/>
<junction x="149.86" y="83.82"/>
</segment>
<segment>
<pinref part="MS_SIG_BOT_ALT" gate="A" pin="4"/>
<wire x1="149.86" y1="60.96" x2="149.86" y2="53.34" width="0.1524" layer="91"/>
<label x="149.86" y="53.34" size="1.27" layer="95" rot="R270" xref="yes"/>
</segment>
</net>
<net name="VDD" class="0">
<segment>
<pinref part="MS_GND_BOT" gate="A" pin="5"/>
<wire x1="116.84" y1="83.82" x2="116.84" y2="76.2" width="0.1524" layer="91"/>
<label x="116.84" y="76.2" size="1.27" layer="95" rot="R270" xref="yes"/>
<pinref part="U$2" gate="G$1" pin="VDD"/>
<wire x1="116.84" y1="83.82" x2="116.84" y2="91.44" width="0.1524" layer="91"/>
<junction x="116.84" y="83.82"/>
</segment>
<segment>
<pinref part="MS_SIG_BOT" gate="A" pin="5"/>
<wire x1="152.4" y1="83.82" x2="152.4" y2="76.2" width="0.1524" layer="91"/>
<label x="152.4" y="76.2" size="1.27" layer="95" rot="R270" xref="yes"/>
<pinref part="U$3" gate="G$1" pin="VDD"/>
<wire x1="152.4" y1="83.82" x2="152.4" y2="91.44" width="0.1524" layer="91"/>
<junction x="152.4" y="83.82"/>
</segment>
<segment>
<pinref part="U$1" gate="G$1" pin="3.3V"/>
<wire x1="43.18" y1="93.98" x2="43.18" y2="83.82" width="0.1524" layer="91"/>
<label x="43.18" y="83.82" size="1.27" layer="95" rot="R270" xref="yes"/>
</segment>
<segment>
<pinref part="I2C_UEC" gate="A" pin="2"/>
<wire x1="180.34" y1="109.22" x2="187.96" y2="109.22" width="0.1524" layer="91"/>
<label x="187.96" y="109.22" size="1.27" layer="95" xref="yes"/>
</segment>
<segment>
<pinref part="MS_GND_BOT_ALT" gate="A" pin="5"/>
<wire x1="116.84" y1="60.96" x2="116.84" y2="53.34" width="0.1524" layer="91"/>
<label x="116.84" y="53.34" size="1.27" layer="95" rot="R270" xref="yes"/>
</segment>
<segment>
<pinref part="MS_SIG_BOT_ALT" gate="A" pin="5"/>
<wire x1="152.4" y1="60.96" x2="152.4" y2="53.34" width="0.1524" layer="91"/>
<label x="152.4" y="53.34" size="1.27" layer="95" rot="R270" xref="yes"/>
</segment>
<segment>
<pinref part="I2C_ALT" gate="A" pin="2"/>
<wire x1="48.26" y1="66.04" x2="48.26" y2="58.42" width="0.1524" layer="91"/>
<label x="48.26" y="58.42" size="1.27" layer="95" rot="R270" xref="yes"/>
</segment>
<segment>
<pinref part="MS_ALT" gate="A" pin="2"/>
<wire x1="45.72" y1="147.32" x2="45.72" y2="154.94" width="0.1524" layer="91"/>
<label x="45.72" y="154.94" size="1.27" layer="95" rot="R90" xref="yes"/>
</segment>
</net>
<net name="N$1" class="0">
<segment>
<pinref part="MS_GND_BOT" gate="A" pin="6"/>
<wire x1="119.38" y1="83.82" x2="119.38" y2="76.2" width="0.1524" layer="91"/>
<label x="119.38" y="76.2" size="1.27" layer="95" rot="R270" xref="yes"/>
<pinref part="U$2" gate="G$1" pin="GND"/>
<wire x1="119.38" y1="91.44" x2="119.38" y2="83.82" width="0.1524" layer="91"/>
<junction x="119.38" y="83.82"/>
</segment>
<segment>
<pinref part="MS_SIG_BOT" gate="A" pin="6"/>
<wire x1="154.94" y1="83.82" x2="154.94" y2="76.2" width="0.1524" layer="91"/>
<label x="154.94" y="76.2" size="1.27" layer="95" rot="R270" xref="yes"/>
<pinref part="U$3" gate="G$1" pin="GND"/>
<wire x1="154.94" y1="91.44" x2="154.94" y2="83.82" width="0.1524" layer="91"/>
<junction x="154.94" y="83.82"/>
</segment>
<segment>
<pinref part="U$1" gate="G$1" pin="GND"/>
<wire x1="38.1" y1="93.98" x2="38.1" y2="83.82" width="0.1524" layer="91"/>
<label x="38.1" y="83.82" size="1.27" layer="95" rot="R270" xref="yes"/>
</segment>
<segment>
<pinref part="I2C_UEC" gate="A" pin="1"/>
<wire x1="180.34" y1="111.76" x2="187.96" y2="111.76" width="0.1524" layer="91"/>
<label x="187.96" y="111.76" size="1.27" layer="95" xref="yes"/>
</segment>
<segment>
<pinref part="MS_GND_BOT_ALT" gate="A" pin="6"/>
<wire x1="119.38" y1="60.96" x2="119.38" y2="53.34" width="0.1524" layer="91"/>
<label x="119.38" y="53.34" size="1.27" layer="95" rot="R270" xref="yes"/>
</segment>
<segment>
<pinref part="MS_SIG_BOT_ALT" gate="A" pin="6"/>
<wire x1="154.94" y1="60.96" x2="154.94" y2="53.34" width="0.1524" layer="91"/>
<label x="154.94" y="53.34" size="1.27" layer="95" rot="R270" xref="yes"/>
</segment>
<segment>
<pinref part="I2C_ALT" gate="A" pin="1"/>
<wire x1="50.8" y1="66.04" x2="50.8" y2="58.42" width="0.1524" layer="91"/>
<label x="50.8" y="58.42" size="1.27" layer="95" rot="R270" xref="yes"/>
</segment>
<segment>
<pinref part="MS_ALT" gate="A" pin="1"/>
<wire x1="43.18" y1="147.32" x2="43.18" y2="154.94" width="0.1524" layer="91"/>
<label x="43.18" y="154.94" size="1.27" layer="95" rot="R90" xref="yes"/>
</segment>
</net>
<net name="P_SIG" class="0">
<segment>
<wire x1="208.28" y1="109.22" x2="218.44" y2="109.22" width="0.1524" layer="91"/>
<label x="218.44" y="109.22" size="1.27" layer="95" xref="yes"/>
<pinref part="JP2" gate="G$1" pin="2"/>
</segment>
<segment>
<pinref part="MS_SIG_TOP" gate="A" pin="1"/>
<wire x1="142.24" y1="129.54" x2="142.24" y2="137.16" width="0.1524" layer="91"/>
<label x="142.24" y="137.16" size="1.27" layer="95" rot="R90" xref="yes"/>
<pinref part="U$3" gate="G$1" pin="D"/>
<wire x1="142.24" y1="121.92" x2="142.24" y2="129.54" width="0.1524" layer="91"/>
<junction x="142.24" y="129.54"/>
</segment>
<segment>
<pinref part="MS_SIG_TOP_ALT" gate="A" pin="1"/>
<wire x1="142.24" y1="152.4" x2="142.24" y2="160.02" width="0.1524" layer="91"/>
<label x="142.24" y="160.02" size="1.27" layer="95" rot="R90" xref="yes"/>
</segment>
</net>
<net name="P_GND" class="0">
<segment>
<pinref part="JP2" gate="G$1" pin="1"/>
<wire x1="208.28" y1="106.68" x2="218.44" y2="106.68" width="0.1524" layer="91"/>
<label x="218.44" y="106.68" size="1.27" layer="95" xref="yes"/>
</segment>
<segment>
<pinref part="MS_GND_TOP" gate="A" pin="1"/>
<wire x1="106.68" y1="129.54" x2="106.68" y2="137.16" width="0.1524" layer="91"/>
<label x="106.68" y="137.16" size="1.27" layer="95" rot="R90" xref="yes"/>
<pinref part="U$2" gate="G$1" pin="D"/>
<wire x1="106.68" y1="121.92" x2="106.68" y2="129.54" width="0.1524" layer="91"/>
<junction x="106.68" y="129.54"/>
</segment>
<segment>
<pinref part="MS_GND_TOP_ALT" gate="A" pin="1"/>
<wire x1="106.68" y1="152.4" x2="106.68" y2="160.02" width="0.1524" layer="91"/>
<label x="106.68" y="160.02" size="1.27" layer="95" rot="R90" xref="yes"/>
</segment>
</net>
<net name="G1" class="0">
<segment>
<pinref part="MS_GND_TOP" gate="A" pin="5"/>
<wire x1="116.84" y1="129.54" x2="116.84" y2="137.16" width="0.1524" layer="91"/>
<label x="116.84" y="137.16" size="1.27" layer="95" rot="R90" xref="yes"/>
<pinref part="U$2" gate="G$1" pin="S1"/>
<wire x1="116.84" y1="121.92" x2="116.84" y2="129.54" width="0.1524" layer="91"/>
<junction x="116.84" y="129.54"/>
</segment>
<segment>
<pinref part="MS_GND_TOP_ALT" gate="A" pin="5"/>
<wire x1="116.84" y1="152.4" x2="116.84" y2="160.02" width="0.1524" layer="91"/>
<label x="116.84" y="160.02" size="1.27" layer="95" rot="R90" xref="yes"/>
</segment>
</net>
<net name="G2" class="0">
<segment>
<pinref part="MS_GND_TOP" gate="A" pin="4"/>
<wire x1="114.3" y1="129.54" x2="114.3" y2="137.16" width="0.1524" layer="91"/>
<label x="114.3" y="137.16" size="1.27" layer="95" rot="R90" xref="yes"/>
<pinref part="U$2" gate="G$1" pin="S2"/>
<wire x1="114.3" y1="121.92" x2="114.3" y2="129.54" width="0.1524" layer="91"/>
<junction x="114.3" y="129.54"/>
</segment>
<segment>
<pinref part="MS_GND_TOP_ALT" gate="A" pin="4"/>
<wire x1="114.3" y1="152.4" x2="114.3" y2="160.02" width="0.1524" layer="91"/>
<label x="114.3" y="160.02" size="1.27" layer="95" rot="R90" xref="yes"/>
</segment>
</net>
<net name="G3" class="0">
<segment>
<pinref part="MS_GND_TOP" gate="A" pin="3"/>
<wire x1="111.76" y1="129.54" x2="111.76" y2="137.16" width="0.1524" layer="91"/>
<label x="111.76" y="137.16" size="1.27" layer="95" rot="R90" xref="yes"/>
<pinref part="U$2" gate="G$1" pin="S3"/>
<wire x1="111.76" y1="121.92" x2="111.76" y2="129.54" width="0.1524" layer="91"/>
<junction x="111.76" y="129.54"/>
</segment>
<segment>
<pinref part="MS_GND_TOP_ALT" gate="A" pin="3"/>
<wire x1="111.76" y1="152.4" x2="111.76" y2="160.02" width="0.1524" layer="91"/>
<label x="111.76" y="160.02" size="1.27" layer="95" rot="R90" xref="yes"/>
</segment>
</net>
<net name="G4" class="0">
<segment>
<pinref part="MS_GND_TOP" gate="A" pin="2"/>
<wire x1="109.22" y1="129.54" x2="109.22" y2="137.16" width="0.1524" layer="91"/>
<label x="109.22" y="137.16" size="1.27" layer="95" rot="R90" xref="yes"/>
<pinref part="U$2" gate="G$1" pin="S4"/>
<wire x1="109.22" y1="121.92" x2="109.22" y2="129.54" width="0.1524" layer="91"/>
<junction x="109.22" y="129.54"/>
</segment>
<segment>
<pinref part="MS_GND_TOP_ALT" gate="A" pin="2"/>
<wire x1="109.22" y1="152.4" x2="109.22" y2="160.02" width="0.1524" layer="91"/>
<label x="109.22" y="160.02" size="1.27" layer="95" rot="R90" xref="yes"/>
</segment>
</net>
<net name="G8" class="0">
<segment>
<pinref part="MS_GND_BOT" gate="A" pin="1"/>
<wire x1="106.68" y1="83.82" x2="106.68" y2="76.2" width="0.1524" layer="91"/>
<label x="106.68" y="76.2" size="1.27" layer="95" rot="R270" xref="yes"/>
<pinref part="U$2" gate="G$1" pin="S8"/>
<wire x1="106.68" y1="83.82" x2="106.68" y2="91.44" width="0.1524" layer="91"/>
<junction x="106.68" y="83.82"/>
</segment>
<segment>
<pinref part="MS_GND_BOT_ALT" gate="A" pin="1"/>
<wire x1="106.68" y1="60.96" x2="106.68" y2="53.34" width="0.1524" layer="91"/>
<label x="106.68" y="53.34" size="1.27" layer="95" rot="R270" xref="yes"/>
</segment>
</net>
<net name="G7" class="0">
<segment>
<pinref part="MS_GND_BOT" gate="A" pin="2"/>
<wire x1="109.22" y1="83.82" x2="109.22" y2="76.2" width="0.1524" layer="91"/>
<label x="109.22" y="76.2" size="1.27" layer="95" rot="R270" xref="yes"/>
<pinref part="U$2" gate="G$1" pin="S7"/>
<wire x1="109.22" y1="91.44" x2="109.22" y2="83.82" width="0.1524" layer="91"/>
<junction x="109.22" y="83.82"/>
</segment>
<segment>
<pinref part="MS_GND_BOT_ALT" gate="A" pin="2"/>
<wire x1="109.22" y1="60.96" x2="109.22" y2="53.34" width="0.1524" layer="91"/>
<label x="109.22" y="53.34" size="1.27" layer="95" rot="R270" xref="yes"/>
</segment>
</net>
<net name="G6" class="0">
<segment>
<pinref part="MS_GND_BOT" gate="A" pin="3"/>
<wire x1="111.76" y1="83.82" x2="111.76" y2="76.2" width="0.1524" layer="91"/>
<label x="111.76" y="76.2" size="1.27" layer="95" rot="R270" xref="yes"/>
<pinref part="U$2" gate="G$1" pin="S6"/>
<wire x1="111.76" y1="83.82" x2="111.76" y2="91.44" width="0.1524" layer="91"/>
<junction x="111.76" y="83.82"/>
</segment>
<segment>
<pinref part="MS_GND_BOT_ALT" gate="A" pin="3"/>
<wire x1="111.76" y1="60.96" x2="111.76" y2="53.34" width="0.1524" layer="91"/>
<label x="111.76" y="53.34" size="1.27" layer="95" rot="R270" xref="yes"/>
</segment>
</net>
<net name="G5" class="0">
<segment>
<pinref part="MS_GND_BOT" gate="A" pin="4"/>
<wire x1="114.3" y1="83.82" x2="114.3" y2="76.2" width="0.1524" layer="91"/>
<label x="114.3" y="76.2" size="1.27" layer="95" rot="R270" xref="yes"/>
<pinref part="U$2" gate="G$1" pin="S5"/>
<wire x1="114.3" y1="91.44" x2="114.3" y2="83.82" width="0.1524" layer="91"/>
<junction x="114.3" y="83.82"/>
</segment>
<segment>
<pinref part="MS_GND_BOT_ALT" gate="A" pin="4"/>
<wire x1="114.3" y1="60.96" x2="114.3" y2="53.34" width="0.1524" layer="91"/>
<label x="114.3" y="53.34" size="1.27" layer="95" rot="R270" xref="yes"/>
</segment>
</net>
</nets>
</sheet>
</sheets>
</schematic>
</drawing>
<compatibility>
<note version="6.3" minversion="6.2.2" severity="warning">
Since Version 6.2.2 text objects can contain more than one line,
which will not be processed correctly with this version.
</note>
</compatibility>
</eagle>
